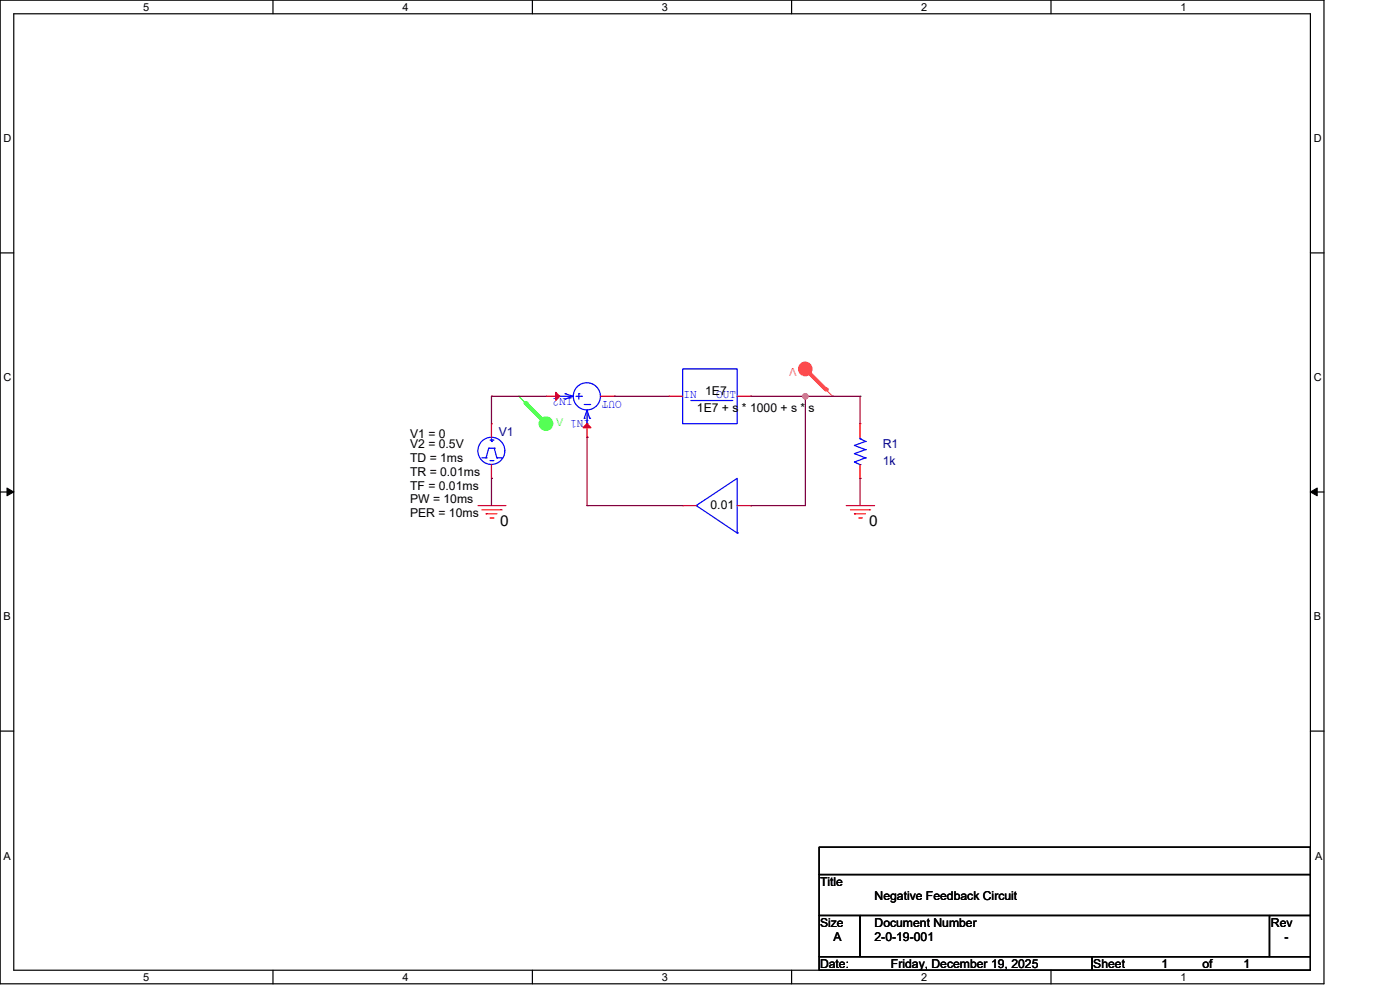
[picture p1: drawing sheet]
<svg xmlns="http://www.w3.org/2000/svg" width="297mm" height="210mm" viewBox="0 0 297 210" stroke-linecap="round" stroke-linejoin="round" font-family="sans-serif">
<g fill="none" stroke="#000" stroke-width=".25">
<path d="M0 0h280.6v208.4h-280.6zM2.9 2.9h274.8v202.6h-274.8zM57.8 0v2.9M112.8 0v2.9M167.8 0v2.9M222.7 0v2.9M0 53.6h2.9M277.7 53.6h2.9M0 104.2h2.9M277.7 104.2h2.9M0 154.9h2.9M277.7 154.9h2.9"/>
<path d="M173.6 179.4h104.1v5.8h-104.1zM173.6 185.2h104.1v8.7h-104.1zM173.6 193.9h8.7v8.7h-8.7zM182.3 193.9h86.7v8.7h-86.7zM269 193.9h8.7v8.7h-8.7zM57.8 205.5v2.9M112.8 205.5v2.9M167.8 205.5v2.9M173.6 202.6h57.8v2.9h-57.8zM222.7 205.5v2.9M231.4 202.6h46.3v2.9h-46.3z"/>
</g>
<path d="M1.5 103.4l1.4 .8-1.4 .8zM277.7 104.2l1.4-.8v1.6z" fill="#000" stroke="#000" stroke-width=".21"/>
<g fill="none" stroke="#f00" stroke-width=".25">
<path d="M101.3 107.1h5.7M102.1 108h4.1M103 108.8h.1M103 108.8h2.3M103.9 109.7h.5M104.4 109.7h.1M106.2 108h.1M107 107.1h.1M179.3 107.1h5.8M180.2 108h4.1M181.1 108.8h.1M181.1 108.8h2.3"/>
<path d="M182 109.7h.6M182.6 109.7h.1M184.3 108h.1M185.1 107.1h.1"/>
</g>
<circle cx="115.7" cy="89.7" r="1.43" fill="#5f5" stroke="#5f5" stroke-width=".25"/>
<path d="M109.9 83.9h.1M109.9 83.9l5.8 5.8" fill="none" stroke="#5f5" stroke-width=".25"/>
<path d="M111.4 85.4l4.3 4.3" fill="none" stroke="#5f5" stroke-width=".85"/>
<circle cx="111.4" cy="85.4" r=".42" fill="#5f5"/>
<circle cx="170.6" cy="78.1" r="1.43" fill="#f55" stroke="#f55" stroke-width=".25"/>
<path d="M170.7 78.1l5.8 5.8M176.5 83.9h.1" fill="none" stroke="#f55" stroke-width=".25"/>
<path d="M170.7 78.1l4.3 4.4" fill="none" stroke="#f55" stroke-width=".85"/>
<circle cx="175" cy="82.5" r=".42" fill="#f55"/>
<g fill="none" stroke="#00f" stroke-width=".25">
<path d="M144.7 78.1h11.5v11.6h-11.5zM102.1 97h.9M103 97h.1M103.6 94.9h.1M103.6 94.9l-.6 2.1M103.6 94.9h1.1M103.9 97.6h.5M103.9 93.2h.5M104.2 93.5h.1M104.2 92.9v.6M104.4 97.6h.1M104.4 93.2h.1"/>
<path d="M104.7 94.9h.1M104.7 94.9l.6 2.1M105.3 97h.1M105.3 97h.9M106.2 97h.1M118.6 83.9h.1M118.6 83.9h2.9M119.8 84.5h.1M119.8 83.4h.1M119.8 83.4l1.7 .5M121.5 83.9l-1.7 .6M122.1 83.9h1.1"/>
<path d="M122.7 83.4h.1M122.7 83.4v1.1M123.2 83.9h.1M123.8 88.6h.1M123.8 85.7h1.2M124.4 89.7h.1M124.4 86.9l-.6 1.7M124.4 86.9l.6 1.7M124.4 86.9v2.8M125 88.6h.1M125 85.7h.1M146.4 84.8h8.7"/>
<path d="M155.1 84.8h.1M181.1 94.4h.1M181.1 96.1h.1M181.1 97.9h.1M181.1 94.4l2.3 .8M181.1 96.1l2.3 .9M181.1 97.9l1.2 .5M182.3 98.4h.1M182.3 92.9h.1M182.3 92.9l1.1 .6M182.3 92.6v.3M183.4 93.5h.1"/>
<path d="M183.4 95.2h.1M183.4 97h.1M183.4 93.5l-2.3 .9M183.4 95.2l-2.3 .9M183.4 97l-2.3 .9M147.5 107.1h.1M147.5 107.1l8.7 5.8M147.5 107.1l8.7-5.8v11.6M156.2 112.9h.1"/>
<circle cx="104.1" cy="95.5" r="2.87"/>
<circle cx="124.4" cy="83.9" r="2.88"/>
</g>
<g fill="none" stroke="#f00" stroke-width=".25">
<path d="M104.2 89.7h.1M104.2 89.7v2.9M104.2 98.4v2.9M115.7 83.9h.1M115.7 83.9h2.9M124.4 92.6h.1M124.4 89.7v2.9M127.3 83.9h2.9M130.2 83.9h.1M141.7 83.9h.1M141.7 83.9h3M156.2 83.9h2.9"/>
<path d="M159.1 83.9h.1M182.3 89.7h.1M182.3 89.7v2.9M182.3 98.4v2.9M104.2 101.3h.1M144.7 107.1h.1M144.7 107.1h2.8M156.2 107.1h2.9M159.1 107.1h.1M182.3 101.3h.1"/>
</g>
<g fill="#f00" stroke="#f00" stroke-width=".25">
<path d="M124.4 89.7l.9 .9h-1.7z"/>
<path d="M117.8 83.1l.8 .8-.8 .9z"/>
</g>
<g fill="none" stroke="#800040" stroke-width=".25">
<path d="M104.2 83.9h.1M104.2 83.9h11.5M104.2 83.9v5.8M124.4 92.6h.1M124.4 92.6v14.5M130.2 83.9h.1M130.2 83.9h11.5M159.1 83.9h.1M159.1 83.9h23.2M170.7 83.9h.1M170.7 83.9v23.2h-11.6M182.3 83.9h.1"/>
<path d="M182.3 83.9v5.8M104.2 101.3h.1M104.2 101.3v5.8M124.4 107.1h.1M124.4 107.1h20.3M159.1 107.1h.1M182.3 101.3h.1M182.3 101.3v5.8"/>
</g>
<circle cx="170.7" cy="83.9" r=".55" fill="#f0f" stroke="#f0f" stroke-width=".25"/>
<g font-size="3.2">
<text x="106" y="111.5">0</text>
<text x="184.2" y="111.5">0</text>
</g>
<g font-size="2.6" fill="#00f">
<text x="121.4" y="84.2" transform="rotate(180 121.4 84.2)">IN2</text>
<text x="125.1" y="88.9" transform="rotate(180 125.1 88.9)">IN1</text>
<text x="131.8" y="84.8" transform="rotate(180 131.8 84.8)">OUT</text>
<text x="144.8" y="84.3">IN 1E7</text>
<text x="151.8" y="84.3">OUT</text>
</g>
<g font-size="2.6">
<text x="147.7" y="87.2">1E7 + s * 1000 + s * s</text>
<text x="86.9" y="92.7">V1 = 0</text>
<text x="86.9" y="95">V2 = 0.5V</text>
<text x="86.9" y="97.9">TD = 1ms</text>
<text x="86.9" y="100.8">TR = 0.01ms</text>
<text x="86.9" y="103.7">TF = 0.01ms</text>
<text x="86.9" y="106.6">PW = 10ms</text>
<text x="150.6" y="107.7">0.01</text>
<text x="86.9" y="109.5">PER = 10ms</text>
<text x="173.8" y="187.7">Title</text>
<text x="185.3" y="190.6">Negative Feedback Circuit</text>
<text x="173.8" y="196.3">Size</text>
<text x="185.3" y="196.3">Document Number</text>
<text x="269.3" y="196.3">Rev</text>
<text x="176.7" y="199.3">A</text>
<text x="185.3" y="199.3">2-0-19-001</text>
<text x="272.2" y="199.3">-</text>
<text x="173.8" y="205.1">Date:</text>
<text x="188.8" y="205.1">Friday, December 19, 2025</text>
<text x="231.7" y="205.1">Sheet</text>
<text x="246.2" y="205.1">1</text>
<text x="254.8" y="205.1">of</text>
<text x="263.5" y="205.1">1</text>
</g>
<g font-size="2.6" fill="#000080">
<text x="105.7" y="92.4">V1</text>
<text x="187.1" y="95">R1</text>
<text x="187.1" y="98.5">1k</text>
</g>
<g font-size="2.3">
<text x="30.4" y="2.2">5</text>
<text x="85.3" y="2.2">4</text>
<text x="140.3" y="2.2">3</text>
<text x="195.2" y="2.2">2</text>
<text x="250.2" y="2.2">1</text>
<text x=".8" y="30.1">D</text>
<text x="278.4" y="30.1">D</text>
<text x=".8" y="80.8">C</text>
<text x="278.4" y="80.8">C</text>
<text x=".8" y="131.4">B</text>
<text x="278.4" y="131.4">B</text>
<text x=".8" y="182.2">A</text>
<text x="278.7" y="182.2">A</text>
<text x="30.4" y="207.7">5</text>
<text x="85.3" y="207.7">4</text>
<text x="140.3" y="207.7">3</text>
<text x="195.2" y="207.7">2</text>
<text x="250.2" y="207.7">1</text>
</g>
<text font-size="2.3" fill="#f55" x="168.8" y="77.8" transform="rotate(180 168.8 77.8)">V</text>
<text font-size="2.3" fill="#5f5" x="117.9" y="90.2">V</text>
</svg>
